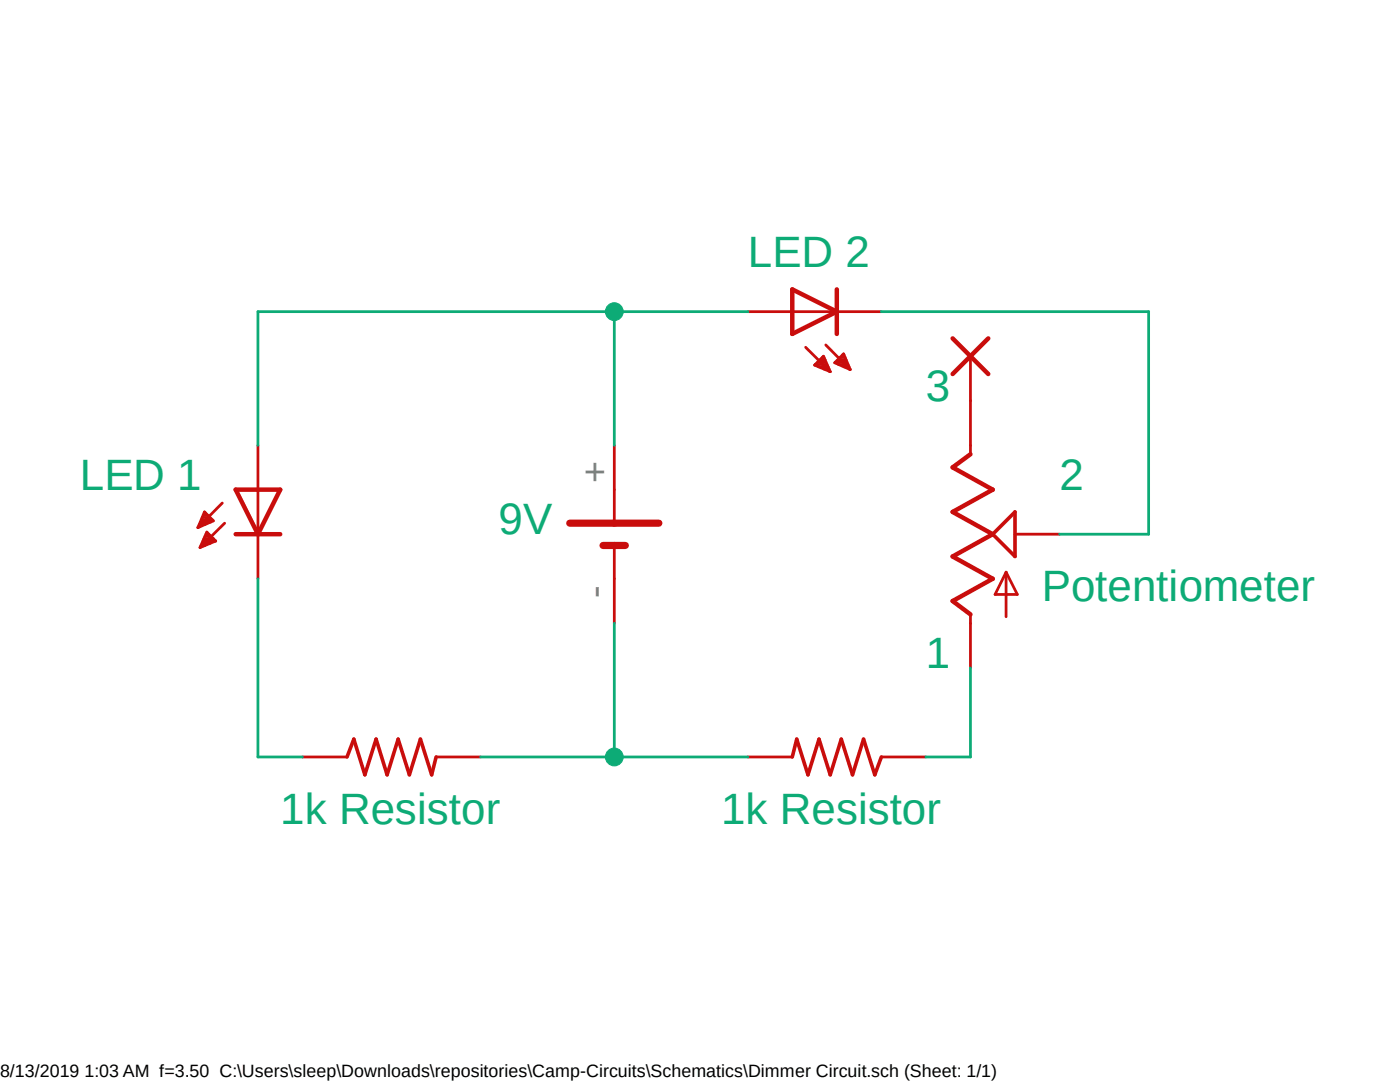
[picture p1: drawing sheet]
<?xml version="1.0" encoding="utf-8"?>
<!DOCTYPE eagle SYSTEM "eagle.dtd">
<eagle version="6.6.0">
<drawing>
<settings>
<setting alwaysvectorfont="no"/>
<setting verticaltext="up"/>
</settings>
<grid distance="0.1" unitdist="inch" unit="inch" style="lines" multiple="1" display="yes" altdistance="0.01" altunitdist="inch" altunit="inch"/>
<schematic xreflabel="%F%N/%S.%C%R" xrefpart="/%S.%C%R">
<libraries>
<library name="led">
<symbols>
<symbol name="LED">
<wire x1="1.27" y1="0" x2="0" y2="-2.54" width="0.254" layer="94"/>
<wire x1="0" y1="-2.54" x2="-1.27" y2="0" width="0.254" layer="94"/>
<wire x1="1.27" y1="-2.54" x2="0" y2="-2.54" width="0.254" layer="94"/>
<wire x1="0" y1="-2.54" x2="-1.27" y2="-2.54" width="0.254" layer="94"/>
<wire x1="1.27" y1="0" x2="0" y2="0" width="0.254" layer="94"/>
<wire x1="0" y1="0" x2="-1.27" y2="0" width="0.254" layer="94"/>
<wire x1="0" y1="0" x2="0" y2="-2.54" width="0.1524" layer="94"/>
<wire x1="-2.032" y1="-0.762" x2="-3.429" y2="-2.159" width="0.1524" layer="94"/>
<wire x1="-1.905" y1="-1.905" x2="-3.302" y2="-3.302" width="0.1524" layer="94"/>
<text x="3.556" y="-4.572" size="1.778" layer="95" rot="R90">&gt;NAME</text>
<text x="5.715" y="-4.572" size="1.778" layer="96" rot="R90">&gt;VALUE</text>
<pin name="C" x="0" y="-5.08" visible="off" length="short" direction="pas" rot="R90"/>
<pin name="A" x="0" y="2.54" visible="off" length="short" direction="pas" rot="R270"/>
<polygon width="0.1524" layer="94">
<vertex x="-3.429" y="-2.159"/>
<vertex x="-3.048" y="-1.27"/>
<vertex x="-2.54" y="-1.778"/>
</polygon>
<polygon width="0.1524" layer="94">
<vertex x="-3.302" y="-3.302"/>
<vertex x="-2.921" y="-2.413"/>
<vertex x="-2.413" y="-2.921"/>
</polygon>
</symbol>
</symbols>
<devicesets>
<deviceset name="*P4" prefix="LED">
<gates>
<gate name="G$1" symbol="LED" x="0" y="0"/>
</gates>
<devices>
<device name="-BOTTOM" package="P47F-BOTTOM">
<connects>
<connect gate="G$1" pin="A" pad="A"/>
<connect gate="G$1" pin="C" pad="C"/>
</connects>
<technologies>
<technology name="LA"/>
<technology name="LB"/>
<technology name="LR"/>
<technology name="LS"/>
<technology name="LT"/>
<technology name="LW"/>
<technology name="LY"/>
</technologies>
</device>
<device name="-TOP" package="P47F-TOP">
<connects>
<connect gate="G$1" pin="A" pad="A"/>
<connect gate="G$1" pin="C" pad="C"/>
</connects>
<technologies>
<technology name="LA"/>
<technology name="LB"/>
<technology name="LR"/>
<technology name="LS"/>
<technology name="LT"/>
<technology name="LW"/>
<technology name="LY"/>
</technologies>
</device>
</devices>
</deviceset>
</devicesets>
</library>
<library name="rcl">
<symbols>
<symbol name="R-US">
<wire x1="-2.54" y1="0" x2="-2.159" y2="1.016" width="0.2032" layer="94"/>
<wire x1="-2.159" y1="1.016" x2="-1.524" y2="-1.016" width="0.2032" layer="94"/>
<wire x1="-1.524" y1="-1.016" x2="-0.889" y2="1.016" width="0.2032" layer="94"/>
<wire x1="-0.889" y1="1.016" x2="-0.254" y2="-1.016" width="0.2032" layer="94"/>
<wire x1="-0.254" y1="-1.016" x2="0.381" y2="1.016" width="0.2032" layer="94"/>
<wire x1="0.381" y1="1.016" x2="1.016" y2="-1.016" width="0.2032" layer="94"/>
<wire x1="1.016" y1="-1.016" x2="1.651" y2="1.016" width="0.2032" layer="94"/>
<wire x1="1.651" y1="1.016" x2="2.286" y2="-1.016" width="0.2032" layer="94"/>
<wire x1="2.286" y1="-1.016" x2="2.54" y2="0" width="0.2032" layer="94"/>
<text x="-3.81" y="1.4986" size="1.778" layer="95">&gt;NAME</text>
<text x="-3.81" y="-3.302" size="1.778" layer="96">&gt;VALUE</text>
<pin name="2" x="5.08" y="0" visible="off" length="short" direction="pas" swaplevel="1" rot="R180"/>
<pin name="1" x="-5.08" y="0" visible="off" length="short" direction="pas" swaplevel="1"/>
</symbol>
</symbols>
<devicesets>
<deviceset name="R-US_" prefix="R" uservalue="yes">
<gates>
<gate name="G$1" symbol="R-US" x="0" y="0"/>
</gates>
<devices>
<device name="R0402" package="R0402">
<connects>
<connect gate="G$1" pin="1" pad="1"/>
<connect gate="G$1" pin="2" pad="2"/>
</connects>
<technologies>
<technology name=""/>
</technologies>
</device>
<device name="R0603" package="R0603">
<connects>
<connect gate="G$1" pin="1" pad="1"/>
<connect gate="G$1" pin="2" pad="2"/>
</connects>
<technologies>
<technology name=""/>
</technologies>
</device>
<device name="R0805" package="R0805">
<connects>
<connect gate="G$1" pin="1" pad="1"/>
<connect gate="G$1" pin="2" pad="2"/>
</connects>
<technologies>
<technology name=""/>
</technologies>
</device>
<device name="R0805W" package="R0805W">
<connects>
<connect gate="G$1" pin="1" pad="1"/>
<connect gate="G$1" pin="2" pad="2"/>
</connects>
<technologies>
<technology name=""/>
</technologies>
</device>
<device name="R1005" package="R1005">
<connects>
<connect gate="G$1" pin="1" pad="1"/>
<connect gate="G$1" pin="2" pad="2"/>
</connects>
<technologies>
<technology name=""/>
</technologies>
</device>
<device name="R1206" package="R1206">
<connects>
<connect gate="G$1" pin="1" pad="1"/>
<connect gate="G$1" pin="2" pad="2"/>
</connects>
<technologies>
<technology name=""/>
</technologies>
</device>
<device name="R1206W" package="R1206W">
<connects>
<connect gate="G$1" pin="1" pad="1"/>
<connect gate="G$1" pin="2" pad="2"/>
</connects>
<technologies>
<technology name=""/>
</technologies>
</device>
<device name="R1210" package="R1210">
<connects>
<connect gate="G$1" pin="1" pad="1"/>
<connect gate="G$1" pin="2" pad="2"/>
</connects>
<technologies>
<technology name=""/>
</technologies>
</device>
<device name="R1210W" package="R1210W">
<connects>
<connect gate="G$1" pin="1" pad="1"/>
<connect gate="G$1" pin="2" pad="2"/>
</connects>
<technologies>
<technology name=""/>
</technologies>
</device>
<device name="R2010" package="R2010">
<connects>
<connect gate="G$1" pin="1" pad="1"/>
<connect gate="G$1" pin="2" pad="2"/>
</connects>
<technologies>
<technology name=""/>
</technologies>
</device>
<device name="R2010W" package="R2010W">
<connects>
<connect gate="G$1" pin="1" pad="1"/>
<connect gate="G$1" pin="2" pad="2"/>
</connects>
<technologies>
<technology name=""/>
</technologies>
</device>
<device name="R2012" package="R2012">
<connects>
<connect gate="G$1" pin="1" pad="1"/>
<connect gate="G$1" pin="2" pad="2"/>
</connects>
<technologies>
<technology name=""/>
</technologies>
</device>
<device name="R2012W" package="R2012W">
<connects>
<connect gate="G$1" pin="1" pad="1"/>
<connect gate="G$1" pin="2" pad="2"/>
</connects>
<technologies>
<technology name=""/>
</technologies>
</device>
<device name="R2512" package="R2512">
<connects>
<connect gate="G$1" pin="1" pad="1"/>
<connect gate="G$1" pin="2" pad="2"/>
</connects>
<technologies>
<technology name=""/>
</technologies>
</device>
<device name="R2512W" package="R2512W">
<connects>
<connect gate="G$1" pin="1" pad="1"/>
<connect gate="G$1" pin="2" pad="2"/>
</connects>
<technologies>
<technology name=""/>
</technologies>
</device>
<device name="R3216" package="R3216">
<connects>
<connect gate="G$1" pin="1" pad="1"/>
<connect gate="G$1" pin="2" pad="2"/>
</connects>
<technologies>
<technology name=""/>
</technologies>
</device>
<device name="R3216W" package="R3216W">
<connects>
<connect gate="G$1" pin="1" pad="1"/>
<connect gate="G$1" pin="2" pad="2"/>
</connects>
<technologies>
<technology name=""/>
</technologies>
</device>
<device name="R3225" package="R3225">
<connects>
<connect gate="G$1" pin="1" pad="1"/>
<connect gate="G$1" pin="2" pad="2"/>
</connects>
<technologies>
<technology name=""/>
</technologies>
</device>
<device name="R3225W" package="R3225W">
<connects>
<connect gate="G$1" pin="1" pad="1"/>
<connect gate="G$1" pin="2" pad="2"/>
</connects>
<technologies>
<technology name=""/>
</technologies>
</device>
<device name="R5025" package="R5025">
<connects>
<connect gate="G$1" pin="1" pad="1"/>
<connect gate="G$1" pin="2" pad="2"/>
</connects>
<technologies>
<technology name=""/>
</technologies>
</device>
<device name="R5025W" package="R5025W">
<connects>
<connect gate="G$1" pin="1" pad="1"/>
<connect gate="G$1" pin="2" pad="2"/>
</connects>
<technologies>
<technology name=""/>
</technologies>
</device>
<device name="R6332" package="R6332">
<connects>
<connect gate="G$1" pin="1" pad="1"/>
<connect gate="G$1" pin="2" pad="2"/>
</connects>
<technologies>
<technology name=""/>
</technologies>
</device>
<device name="R6332W" package="R6332W">
<connects>
<connect gate="G$1" pin="1" pad="1"/>
<connect gate="G$1" pin="2" pad="2"/>
</connects>
<technologies>
<technology name=""/>
</technologies>
</device>
<device name="M0805" package="M0805">
<connects>
<connect gate="G$1" pin="1" pad="1"/>
<connect gate="G$1" pin="2" pad="2"/>
</connects>
<technologies>
<technology name=""/>
</technologies>
</device>
<device name="M1206" package="M1206">
<connects>
<connect gate="G$1" pin="1" pad="1"/>
<connect gate="G$1" pin="2" pad="2"/>
</connects>
<technologies>
<technology name=""/>
</technologies>
</device>
<device name="M1406" package="M1406">
<connects>
<connect gate="G$1" pin="1" pad="1"/>
<connect gate="G$1" pin="2" pad="2"/>
</connects>
<technologies>
<technology name=""/>
</technologies>
</device>
<device name="M2012" package="M2012">
<connects>
<connect gate="G$1" pin="1" pad="1"/>
<connect gate="G$1" pin="2" pad="2"/>
</connects>
<technologies>
<technology name=""/>
</technologies>
</device>
<device name="M2309" package="M2309">
<connects>
<connect gate="G$1" pin="1" pad="1"/>
<connect gate="G$1" pin="2" pad="2"/>
</connects>
<technologies>
<technology name=""/>
</technologies>
</device>
<device name="M3216" package="M3216">
<connects>
<connect gate="G$1" pin="1" pad="1"/>
<connect gate="G$1" pin="2" pad="2"/>
</connects>
<technologies>
<technology name=""/>
</technologies>
</device>
<device name="M3516" package="M3516">
<connects>
<connect gate="G$1" pin="1" pad="1"/>
<connect gate="G$1" pin="2" pad="2"/>
</connects>
<technologies>
<technology name=""/>
</technologies>
</device>
<device name="M5923" package="M5923">
<connects>
<connect gate="G$1" pin="1" pad="1"/>
<connect gate="G$1" pin="2" pad="2"/>
</connects>
<technologies>
<technology name=""/>
</technologies>
</device>
<device name="0204/5" package="0204/5">
<connects>
<connect gate="G$1" pin="1" pad="1"/>
<connect gate="G$1" pin="2" pad="2"/>
</connects>
<technologies>
<technology name=""/>
</technologies>
</device>
<device name="0204/7" package="0204/7">
<connects>
<connect gate="G$1" pin="1" pad="1"/>
<connect gate="G$1" pin="2" pad="2"/>
</connects>
<technologies>
<technology name=""/>
</technologies>
</device>
<device name="0207/10" package="0207/10">
<connects>
<connect gate="G$1" pin="1" pad="1"/>
<connect gate="G$1" pin="2" pad="2"/>
</connects>
<technologies>
<technology name=""/>
</technologies>
</device>
<device name="0207/12" package="0207/12">
<connects>
<connect gate="G$1" pin="1" pad="1"/>
<connect gate="G$1" pin="2" pad="2"/>
</connects>
<technologies>
<technology name=""/>
</technologies>
</device>
<device name="0207/15" package="0207/15">
<connects>
<connect gate="G$1" pin="1" pad="1"/>
<connect gate="G$1" pin="2" pad="2"/>
</connects>
<technologies>
<technology name=""/>
</technologies>
</device>
<device name="0207/2V" package="0207/2V">
<connects>
<connect gate="G$1" pin="1" pad="1"/>
<connect gate="G$1" pin="2" pad="2"/>
</connects>
<technologies>
<technology name=""/>
</technologies>
</device>
<device name="0207/5V" package="0207/5V">
<connects>
<connect gate="G$1" pin="1" pad="1"/>
<connect gate="G$1" pin="2" pad="2"/>
</connects>
<technologies>
<technology name=""/>
</technologies>
</device>
<device name="0207/7" package="0207/7">
<connects>
<connect gate="G$1" pin="1" pad="1"/>
<connect gate="G$1" pin="2" pad="2"/>
</connects>
<technologies>
<technology name=""/>
</technologies>
</device>
<device name="0309/10" package="0309/10">
<connects>
<connect gate="G$1" pin="1" pad="1"/>
<connect gate="G$1" pin="2" pad="2"/>
</connects>
<technologies>
<technology name=""/>
</technologies>
</device>
<device name="0309/12" package="0309/12">
<connects>
<connect gate="G$1" pin="1" pad="1"/>
<connect gate="G$1" pin="2" pad="2"/>
</connects>
<technologies>
<technology name=""/>
</technologies>
</device>
<device name="0411/12" package="0411/12">
<connects>
<connect gate="G$1" pin="1" pad="1"/>
<connect gate="G$1" pin="2" pad="2"/>
</connects>
<technologies>
<technology name=""/>
</technologies>
</device>
<device name="0411/15" package="0411/15">
<connects>
<connect gate="G$1" pin="1" pad="1"/>
<connect gate="G$1" pin="2" pad="2"/>
</connects>
<technologies>
<technology name=""/>
</technologies>
</device>
<device name="0411/3V" package="0411V">
<connects>
<connect gate="G$1" pin="1" pad="1"/>
<connect gate="G$1" pin="2" pad="2"/>
</connects>
<technologies>
<technology name=""/>
</technologies>
</device>
<device name="0414/15" package="0414/15">
<connects>
<connect gate="G$1" pin="1" pad="1"/>
<connect gate="G$1" pin="2" pad="2"/>
</connects>
<technologies>
<technology name=""/>
</technologies>
</device>
<device name="0414/5V" package="0414V">
<connects>
<connect gate="G$1" pin="1" pad="1"/>
<connect gate="G$1" pin="2" pad="2"/>
</connects>
<technologies>
<technology name=""/>
</technologies>
</device>
<device name="0617/17" package="0617/17">
<connects>
<connect gate="G$1" pin="1" pad="1"/>
<connect gate="G$1" pin="2" pad="2"/>
</connects>
<technologies>
<technology name=""/>
</technologies>
</device>
<device name="0617/22" package="0617/22">
<connects>
<connect gate="G$1" pin="1" pad="1"/>
<connect gate="G$1" pin="2" pad="2"/>
</connects>
<technologies>
<technology name=""/>
</technologies>
</device>
<device name="0617/5V" package="0617V">
<connects>
<connect gate="G$1" pin="1" pad="1"/>
<connect gate="G$1" pin="2" pad="2"/>
</connects>
<technologies>
<technology name=""/>
</technologies>
</device>
<device name="0922/22" package="0922/22">
<connects>
<connect gate="G$1" pin="1" pad="1"/>
<connect gate="G$1" pin="2" pad="2"/>
</connects>
<technologies>
<technology name=""/>
</technologies>
</device>
<device name="0613/5V" package="P0613V">
<connects>
<connect gate="G$1" pin="1" pad="1"/>
<connect gate="G$1" pin="2" pad="2"/>
</connects>
<technologies>
<technology name=""/>
</technologies>
</device>
<device name="0613/15" package="P0613/15">
<connects>
<connect gate="G$1" pin="1" pad="1"/>
<connect gate="G$1" pin="2" pad="2"/>
</connects>
<technologies>
<technology name=""/>
</technologies>
</device>
<device name="0817/22" package="P0817/22">
<connects>
<connect gate="G$1" pin="1" pad="1"/>
<connect gate="G$1" pin="2" pad="2"/>
</connects>
<technologies>
<technology name=""/>
</technologies>
</device>
<device name="0817/7V" package="P0817V">
<connects>
<connect gate="G$1" pin="1" pad="1"/>
<connect gate="G$1" pin="2" pad="2"/>
</connects>
<technologies>
<technology name=""/>
</technologies>
</device>
<device name="V234/12" package="V234/12">
<connects>
<connect gate="G$1" pin="1" pad="1"/>
<connect gate="G$1" pin="2" pad="2"/>
</connects>
<technologies>
<technology name=""/>
</technologies>
</device>
<device name="V235/17" package="V235/17">
<connects>
<connect gate="G$1" pin="1" pad="1"/>
<connect gate="G$1" pin="2" pad="2"/>
</connects>
<technologies>
<technology name=""/>
</technologies>
</device>
<device name="V526-0" package="V526-0">
<connects>
<connect gate="G$1" pin="1" pad="1"/>
<connect gate="G$1" pin="2" pad="2"/>
</connects>
<technologies>
<technology name=""/>
</technologies>
</device>
<device name="MELF0102AX" package="MINI_MELF-0102AX">
<connects>
<connect gate="G$1" pin="1" pad="1"/>
<connect gate="G$1" pin="2" pad="2"/>
</connects>
<technologies>
<technology name=""/>
</technologies>
</device>
<device name="0922V" package="0922V">
<connects>
<connect gate="G$1" pin="1" pad="1"/>
<connect gate="G$1" pin="2" pad="2"/>
</connects>
<technologies>
<technology name=""/>
</technologies>
</device>
<device name="MELF0102R" package="MINI_MELF-0102R">
<connects>
<connect gate="G$1" pin="1" pad="1"/>
<connect gate="G$1" pin="2" pad="2"/>
</connects>
<technologies>
<technology name=""/>
</technologies>
</device>
<device name="MELF0102W" package="MINI_MELF-0102W">
<connects>
<connect gate="G$1" pin="1" pad="1"/>
<connect gate="G$1" pin="2" pad="2"/>
</connects>
<technologies>
<technology name=""/>
</technologies>
</device>
<device name="MELF0204R" package="MINI_MELF-0204R">
<connects>
<connect gate="G$1" pin="1" pad="1"/>
<connect gate="G$1" pin="2" pad="2"/>
</connects>
<technologies>
<technology name=""/>
</technologies>
</device>
<device name="MELF0204W" package="MINI_MELF-0204W">
<connects>
<connect gate="G$1" pin="1" pad="1"/>
<connect gate="G$1" pin="2" pad="2"/>
</connects>
<technologies>
<technology name=""/>
</technologies>
</device>
<device name="MELF0207R" package="MINI_MELF-0207R">
<connects>
<connect gate="G$1" pin="1" pad="1"/>
<connect gate="G$1" pin="2" pad="2"/>
</connects>
<technologies>
<technology name=""/>
</technologies>
</device>
<device name="MELF0207W" package="MINI_MELF-0207W">
<connects>
<connect gate="G$1" pin="1" pad="1"/>
<connect gate="G$1" pin="2" pad="2"/>
</connects>
<technologies>
<technology name=""/>
</technologies>
</device>
<device name="RDH/15" package="RDH/15">
<connects>
<connect gate="G$1" pin="1" pad="1"/>
<connect gate="G$1" pin="2" pad="2"/>
</connects>
<technologies>
<technology name=""/>
</technologies>
</device>
<device name="0204/2V" package="0204V">
<connects>
<connect gate="G$1" pin="1" pad="1"/>
<connect gate="G$1" pin="2" pad="2"/>
</connects>
<technologies>
<technology name=""/>
</technologies>
</device>
<device name="0309/V" package="0309V">
<connects>
<connect gate="G$1" pin="1" pad="1"/>
<connect gate="G$1" pin="2" pad="2"/>
</connects>
<technologies>
<technology name=""/>
</technologies>
</device>
<device name="R0201" package="R0201">
<connects>
<connect gate="G$1" pin="1" pad="1"/>
<connect gate="G$1" pin="2" pad="2"/>
</connects>
<technologies>
<technology name=""/>
</technologies>
</device>
<device name="VMTA55" package="VMTA55">
<connects>
<connect gate="G$1" pin="1" pad="1"/>
<connect gate="G$1" pin="2" pad="2"/>
</connects>
<technologies>
<technology name=""/>
</technologies>
</device>
<device name="VMTB60" package="VMTB60">
<connects>
<connect gate="G$1" pin="1" pad="1"/>
<connect gate="G$1" pin="2" pad="2"/>
</connects>
<technologies>
<technology name=""/>
</technologies>
</device>
<device name="VTA52" package="VTA52">
<connects>
<connect gate="G$1" pin="1" pad="1"/>
<connect gate="G$1" pin="2" pad="2"/>
</connects>
<technologies>
<technology name=""/>
</technologies>
</device>
<device name="VTA53" package="VTA53">
<connects>
<connect gate="G$1" pin="1" pad="1"/>
<connect gate="G$1" pin="2" pad="2"/>
</connects>
<technologies>
<technology name=""/>
</technologies>
</device>
<device name="VTA54" package="VTA54">
<connects>
<connect gate="G$1" pin="1" pad="1"/>
<connect gate="G$1" pin="2" pad="2"/>
</connects>
<technologies>
<technology name=""/>
</technologies>
</device>
<device name="VTA55" package="VTA55">
<connects>
<connect gate="G$1" pin="1" pad="1"/>
<connect gate="G$1" pin="2" pad="2"/>
</connects>
<technologies>
<technology name=""/>
</technologies>
</device>
<device name="VTA56" package="VTA56">
<connects>
<connect gate="G$1" pin="1" pad="1"/>
<connect gate="G$1" pin="2" pad="2"/>
</connects>
<technologies>
<technology name=""/>
</technologies>
</device>
<device name="R4527" package="R4527">
<connects>
<connect gate="G$1" pin="1" pad="1"/>
<connect gate="G$1" pin="2" pad="2"/>
</connects>
<technologies>
<technology name=""/>
</technologies>
</device>
<device name="WSC0001" package="WSC0001">
<connects>
<connect gate="G$1" pin="1" pad="1"/>
<connect gate="G$1" pin="2" pad="2"/>
</connects>
<technologies>
<technology name=""/>
</technologies>
</device>
<device name="WSC0002" package="WSC0002">
<connects>
<connect gate="G$1" pin="1" pad="1"/>
<connect gate="G$1" pin="2" pad="2"/>
</connects>
<technologies>
<technology name=""/>
</technologies>
</device>
<device name="WSC01/2" package="WSC01/2">
<connects>
<connect gate="G$1" pin="1" pad="1"/>
<connect gate="G$1" pin="2" pad="2"/>
</connects>
<technologies>
<technology name=""/>
</technologies>
</device>
<device name="WSC2515" package="WSC2515">
<connects>
<connect gate="G$1" pin="1" pad="1"/>
<connect gate="G$1" pin="2" pad="2"/>
</connects>
<technologies>
<technology name=""/>
</technologies>
</device>
<device name="WSC4527" package="WSC4527">
<connects>
<connect gate="G$1" pin="1" pad="1"/>
<connect gate="G$1" pin="2" pad="2"/>
</connects>
<technologies>
<technology name=""/>
</technologies>
</device>
<device name="WSC6927" package="WSC6927">
<connects>
<connect gate="G$1" pin="1" pad="1"/>
<connect gate="G$1" pin="2" pad="2"/>
</connects>
<technologies>
<technology name=""/>
</technologies>
</device>
<device name="R1218" package="R1218">
<connects>
<connect gate="G$1" pin="1" pad="1"/>
<connect gate="G$1" pin="2" pad="2"/>
</connects>
<technologies>
<technology name=""/>
</technologies>
</device>
<device name="1812X7R" package="1812X7R">
<connects>
<connect gate="G$1" pin="1" pad="1"/>
<connect gate="G$1" pin="2" pad="2"/>
</connects>
<technologies>
<technology name=""/>
</technologies>
</device>
</devices>
</deviceset>
</devicesets>
</library>
<library name="pot">
<symbols>
<symbol name="POT_US-">
<wire x1="0" y1="-5.08" x2="0" y2="-4.572" width="0.1524" layer="94"/>
<wire x1="0" y1="-4.572" x2="-1.016" y2="-3.81" width="0.254" layer="94"/>
<wire x1="-1.016" y1="-3.81" x2="1.27" y2="-2.54" width="0.254" layer="94"/>
<wire x1="1.27" y1="-2.54" x2="-1.016" y2="-1.27" width="0.254" layer="94"/>
<wire x1="-1.016" y1="-1.27" x2="1.27" y2="0" width="0.254" layer="94"/>
<wire x1="1.27" y1="0" x2="-1.016" y2="1.27" width="0.254" layer="94"/>
<wire x1="-1.016" y1="1.27" x2="1.27" y2="2.54" width="0.254" layer="94"/>
<wire x1="1.27" y1="2.54" x2="-1.016" y2="3.81" width="0.254" layer="94"/>
<wire x1="-1.016" y1="3.81" x2="0" y2="4.572" width="0.254" layer="94"/>
<wire x1="0" y1="4.572" x2="0" y2="5.08" width="0.1524" layer="94"/>
<wire x1="1.27" y1="0" x2="2.54" y2="1.27" width="0.2032" layer="94"/>
<wire x1="2.54" y1="-1.27" x2="1.27" y2="0" width="0.2032" layer="94"/>
<wire x1="2.54" y1="1.27" x2="2.54" y2="-1.27" width="0.2032" layer="94"/>
<wire x1="2.032" y1="-4.699" x2="2.032" y2="-2.159" width="0.1524" layer="94"/>
<wire x1="2.032" y1="-2.159" x2="2.667" y2="-3.429" width="0.1524" layer="94"/>
<wire x1="2.667" y1="-3.429" x2="1.397" y2="-3.429" width="0.1524" layer="94"/>
<wire x1="1.397" y1="-3.429" x2="2.032" y2="-2.159" width="0.1524" layer="94"/>
<text x="-5.08" y="-2.54" size="1.778" layer="95" rot="R90">&gt;NAME</text>
<text x="-2.54" y="-2.54" size="1.778" layer="96" rot="R90">&gt;VALUE</text>
<pin name="A" x="0" y="-7.62" visible="off" length="short" direction="pas" rot="R90"/>
<pin name="E" x="0" y="7.62" visible="off" length="short" direction="pas" rot="R270"/>
<pin name="S" x="5.08" y="0" visible="off" length="short" direction="pas" rot="R180"/>
</symbol>
</symbols>
<devicesets>
<deviceset name="TRIM_US-" prefix="R" uservalue="yes">
<gates>
<gate name="G$1" symbol="POT_US-" x="2.54" y="0"/>
</gates>
<devices>
<device name="PT-10" package="PT-10">
<connects>
<connect gate="G$1" pin="A" pad="A"/>
<connect gate="G$1" pin="E" pad="E"/>
<connect gate="G$1" pin="S" pad="S"/>
</connects>
<technologies>
<technology name=""/>
</technologies>
</device>
<device name="PT-10S" package="PT-10S">
<connects>
<connect gate="G$1" pin="A" pad="A"/>
<connect gate="G$1" pin="E" pad="E"/>
<connect gate="G$1" pin="S" pad="S"/>
</connects>
<technologies>
<technology name=""/>
</technologies>
</device>
<device name="PT-SPIN" package="PT-SPIN">
<connects>
<connect gate="G$1" pin="A" pad="A"/>
<connect gate="G$1" pin="E" pad="E"/>
<connect gate="G$1" pin="S" pad="S"/>
</connects>
<technologies>
<technology name=""/>
</technologies>
</device>
<device name="B25P" package="B25P">
<connects>
<connect gate="G$1" pin="A" pad="A"/>
<connect gate="G$1" pin="E" pad="E"/>
<connect gate="G$1" pin="S" pad="S"/>
</connects>
<technologies>
<technology name=""/>
</technologies>
</device>
<device name="B25U" package="B25U">
<connects>
<connect gate="G$1" pin="A" pad="A"/>
<connect gate="G$1" pin="E" pad="E"/>
<connect gate="G$1" pin="S" pad="S"/>
</connects>
<technologies>
<technology name=""/>
</technologies>
</device>
<device name="B25V" package="B25V">
<connects>
<connect gate="G$1" pin="A" pad="A"/>
<connect gate="G$1" pin="E" pad="E"/>
<connect gate="G$1" pin="S" pad="S"/>
</connects>
<technologies>
<technology name=""/>
</technologies>
</device>
<device name="B25X" package="B25X">
<connects>
<connect gate="G$1" pin="A" pad="A"/>
<connect gate="G$1" pin="E" pad="E"/>
<connect gate="G$1" pin="S" pad="S"/>
</connects>
<technologies>
<technology name=""/>
</technologies>
</device>
<device name="B64W" package="B64W">
<connects>
<connect gate="G$1" pin="A" pad="A"/>
<connect gate="G$1" pin="E" pad="E"/>
<connect gate="G$1" pin="S" pad="S"/>
</connects>
<technologies>
<technology name=""/>
</technologies>
</device>
<device name="B64Y" package="B64Y">
<connects>
<connect gate="G$1" pin="A" pad="A"/>
<connect gate="G$1" pin="E" pad="E"/>
<connect gate="G$1" pin="S" pad="S"/>
</connects>
<technologies>
<technology name=""/>
</technologies>
</device>
<device name="B90P" package="SP19L">
<connects>
<connect gate="G$1" pin="A" pad="A"/>
<connect gate="G$1" pin="E" pad="E"/>
<connect gate="G$1" pin="S" pad="S"/>
</connects>
<technologies>
<technology name=""/>
</technologies>
</device>
<device name="CA6H" package="CA6H">
<connects>
<connect gate="G$1" pin="A" pad="A"/>
<connect gate="G$1" pin="E" pad="E"/>
<connect gate="G$1" pin="S" pad="S"/>
</connects>
<technologies>
<technology name=""/>
</technologies>
</device>
<device name="CA6V" package="CA6V">
<connects>
<connect gate="G$1" pin="A" pad="A"/>
<connect gate="G$1" pin="E" pad="E"/>
<connect gate="G$1" pin="S" pad="S"/>
</connects>
<technologies>
<technology name=""/>
</technologies>
</device>
<device name="CA9H" package="CA9H">
<connects>
<connect gate="G$1" pin="A" pad="A"/>
<connect gate="G$1" pin="E" pad="E"/>
<connect gate="G$1" pin="S" pad="S"/>
</connects>
<technologies>
<technology name=""/>
</technologies>
</device>
<device name="CA9V" package="CA9V">
<connects>
<connect gate="G$1" pin="A" pad="A"/>
<connect gate="G$1" pin="E" pad="E"/>
<connect gate="G$1" pin="S" pad="S"/>
</connects>
<technologies>
<technology name=""/>
</technologies>
</device>
<device name="CA14V" package="CA14V">
<connects>
<connect gate="G$1" pin="A" pad="A"/>
<connect gate="G$1" pin="E" pad="E"/>
<connect gate="G$1" pin="S" pad="S"/>
</connects>
<technologies>
<technology name=""/>
</technologies>
</device>
<device name="CA14H" package="CA14H">
<connects>
<connect gate="G$1" pin="A" pad="A"/>
<connect gate="G$1" pin="E" pad="E"/>
<connect gate="G$1" pin="S" pad="S"/>
</connects>
<technologies>
<technology name=""/>
</technologies>
</device>
<device name="CT6" package="CT6">
<connects>
<connect gate="G$1" pin="A" pad="A"/>
<connect gate="G$1" pin="E" pad="E"/>
<connect gate="G$1" pin="S" pad="S"/>
</connects>
<technologies>
<technology name=""/>
</technologies>
</device>
<device name="ECP10P" package="ECP10P">
<connects>
<connect gate="G$1" pin="A" pad="A"/>
<connect gate="G$1" pin="E" pad="E"/>
<connect gate="G$1" pin="S" pad="S"/>
</connects>
<technologies>
<technology name=""/>
</technologies>
</device>
<device name="ECP10S" package="ECP10S">
<connects>
<connect gate="G$1" pin="A" pad="A"/>
<connect gate="G$1" pin="E" pad="E"/>
<connect gate="G$1" pin="S" pad="S"/>
</connects>
<technologies>
<technology name=""/>
</technologies>
</device>
<device name="LI10" package="LI10">
<connects>
<connect gate="G$1" pin="A" pad="A"/>
<connect gate="G$1" pin="E" pad="E"/>
<connect gate="G$1" pin="S" pad="S"/>
</connects>
<technologies>
<technology name=""/>
</technologies>
</device>
<device name="LI15" package="LI15">
<connects>
<connect gate="G$1" pin="A" pad="A"/>
<connect gate="G$1" pin="E" pad="E"/>
<connect gate="G$1" pin="S" pad="S"/>
</connects>
<technologies>
<technology name=""/>
</technologies>
</device>
<device name="RJ6" package="RJ6">
<connects>
<connect gate="G$1" pin="A" pad="A"/>
<connect gate="G$1" pin="E" pad="E"/>
<connect gate="G$1" pin="S" pad="S"/>
</connects>
<technologies>
<technology name=""/>
</technologies>
</device>
<device name="RJ6S" package="RJ6S">
<connects>
<connect gate="G$1" pin="A" pad="A"/>
<connect gate="G$1" pin="E" pad="E"/>
<connect gate="G$1" pin="S" pad="S"/>
</connects>
<technologies>
<technology name=""/>
</technologies>
</device>
<device name="RJ9W" package="RJ9W">
<connects>
<connect gate="G$1" pin="A" pad="A"/>
<connect gate="G$1" pin="E" pad="E"/>
<connect gate="G$1" pin="S" pad="S"/>
</connects>
<technologies>
<technology name=""/>
</technologies>
</device>
<device name="RS3" package="RS3">
<connects>
<connect gate="G$1" pin="A" pad="A"/>
<connect gate="G$1" pin="E" pad="E"/>
<connect gate="G$1" pin="S" pad="S"/>
</connects>
<technologies>
<technology name=""/>
</technologies>
</device>
<device name="S43P" package="SP19L">
<connects>
<connect gate="G$1" pin="A" pad="A"/>
<connect gate="G$1" pin="E" pad="E"/>
<connect gate="G$1" pin="S" pad="S"/>
</connects>
<technologies>
<technology name=""/>
</technologies>
</device>
<device name="S63P" package="S63P">
<connects>
<connect gate="G$1" pin="A" pad="A"/>
<connect gate="G$1" pin="E" pad="E"/>
<connect gate="G$1" pin="S" pad="S"/>
</connects>
<technologies>
<technology name=""/>
</technologies>
</device>
<device name="S63S" package="S63S">
<connects>
<connect gate="G$1" pin="A" pad="A"/>
<connect gate="G$1" pin="E" pad="E"/>
<connect gate="G$1" pin="S" pad="S"/>
</connects>
<technologies>
<technology name=""/>
</technologies>
</device>
<device name="S63X" package="S63X">
<connects>
<connect gate="G$1" pin="A" pad="A"/>
<connect gate="G$1" pin="E" pad="E"/>
<connect gate="G$1" pin="S" pad="S"/>
</connects>
<technologies>
<technology name=""/>
</technologies>
</device>
<device name="S64W" package="S64W">
<connects>
<connect gate="G$1" pin="A" pad="A"/>
<connect gate="G$1" pin="E" pad="E"/>
<connect gate="G$1" pin="S" pad="S"/>
</connects>
<technologies>
<technology name=""/>
</technologies>
</device>
<device name="S64Y" package="S64Y">
<connects>
<connect gate="G$1" pin="A" pad="A"/>
<connect gate="G$1" pin="E" pad="E"/>
<connect gate="G$1" pin="S" pad="S"/>
</connects>
<technologies>
<technology name=""/>
</technologies>
</device>
<device name="S75H" package="S75H">
<connects>
<connect gate="G$1" pin="A" pad="A"/>
<connect gate="G$1" pin="E" pad="E"/>
<connect gate="G$1" pin="S" pad="S"/>
</connects>
<technologies>
<technology name=""/>
</technologies>
</device>
<device name="S75P" package="S75P">
<connects>
<connect gate="G$1" pin="A" pad="A"/>
<connect gate="G$1" pin="E" pad="E"/>
<connect gate="G$1" pin="S" pad="S"/>
</connects>
<technologies>
<technology name=""/>
</technologies>
</device>
<device name="SP19L" package="SP19L">
<connects>
<connect gate="G$1" pin="A" pad="A"/>
<connect gate="G$1" pin="E" pad="E"/>
<connect gate="G$1" pin="S" pad="S"/>
</connects>
<technologies>
<technology name=""/>
</technologies>
</device>
<device name="ST10" package="ST10">
<connects>
<connect gate="G$1" pin="A" pad="A"/>
<connect gate="G$1" pin="E" pad="E"/>
<connect gate="G$1" pin="S" pad="S"/>
</connects>
<technologies>
<technology name=""/>
</technologies>
</device>
<device name="ST15" package="ST15">
<connects>
<connect gate="G$1" pin="A" pad="A"/>
<connect gate="G$1" pin="E" pad="E"/>
<connect gate="G$1" pin="S" pad="S"/>
</connects>
<technologies>
<technology name=""/>
</technologies>
</device>
<device name="T189" package="SP19LKN">
<connects>
<connect gate="G$1" pin="A" pad="A"/>
<connect gate="G$1" pin="E" pad="E"/>
<connect gate="G$1" pin="S" pad="S"/>
</connects>
<technologies>
<technology name=""/>
</technologies>
</device>
<device name="PT10" package="PT-10">
<connects>
<connect gate="G$1" pin="A" pad="A"/>
<connect gate="G$1" pin="E" pad="E"/>
<connect gate="G$1" pin="S" pad="S"/>
</connects>
<technologies>
<technology name=""/>
</technologies>
</device>
<device name="PT10S" package="PT-10S">
<connects>
<connect gate="G$1" pin="A" pad="A"/>
<connect gate="G$1" pin="E" pad="E"/>
<connect gate="G$1" pin="S" pad="S"/>
</connects>
<technologies>
<technology name=""/>
</technologies>
</device>
<device name="PTSPIN" package="PT-SPIN">
<connects>
<connect gate="G$1" pin="A" pad="A"/>
<connect gate="G$1" pin="E" pad="E"/>
<connect gate="G$1" pin="S" pad="S"/>
</connects>
<technologies>
<technology name=""/>
</technologies>
</device>
<device name="CIP20C-4MM" package="CIP20C-4MM">
<connects>
<connect gate="G$1" pin="A" pad="A"/>
<connect gate="G$1" pin="E" pad="E"/>
<connect gate="G$1" pin="S" pad="S"/>
</connects>
<technologies>
<technology name=""/>
</technologies>
</device>
<device name="CIP20C-6MM" package="CIP20C-6MM">
<connects>
<connect gate="G$1" pin="A" pad="A"/>
<connect gate="G$1" pin="E" pad="E"/>
<connect gate="G$1" pin="S" pad="S"/>
</connects>
<technologies>
<technology name=""/>
</technologies>
</device>
<device name="SM-42/43A" package="SM-42/43A">
<connects>
<connect gate="G$1" pin="A" pad="1"/>
<connect gate="G$1" pin="E" pad="3"/>
<connect gate="G$1" pin="S" pad="2"/>
</connects>
<technologies>
<technology name=""/>
</technologies>
</device>
<device name="SM-42/43X" package="SM-42/43X">
<connects>
<connect gate="G$1" pin="A" pad="1"/>
<connect gate="G$1" pin="E" pad="3"/>
<connect gate="G$1" pin="S" pad="2"/>
</connects>
<technologies>
<technology name=""/>
</technologies>
</device>
<device name="SM-42/43W" package="SM-42/43W">
<connects>
<connect gate="G$1" pin="A" pad="1"/>
<connect gate="G$1" pin="E" pad="3"/>
<connect gate="G$1" pin="S" pad="2"/>
</connects>
<technologies>
<technology name=""/>
</technologies>
</device>
<device name="SM-42/43B" package="SM-42/43B">
<connects>
<connect gate="G$1" pin="A" pad="1"/>
<connect gate="G$1" pin="E" pad="3"/>
<connect gate="G$1" pin="S" pad="2"/>
</connects>
<technologies>
<technology name=""/>
</technologies>
</device>
<device name="3223G" package="3223G">
<connects>
<connect gate="G$1" pin="A" pad="1"/>
<connect gate="G$1" pin="E" pad="3"/>
<connect gate="G$1" pin="S" pad="2"/>
</connects>
<technologies>
<technology name=""/>
</technologies>
</device>
<device name="3223J" package="3223J">
<connects>
<connect gate="G$1" pin="A" pad="1"/>
<connect gate="G$1" pin="E" pad="3"/>
<connect gate="G$1" pin="S" pad="2"/>
</connects>
<technologies>
<technology name=""/>
</technologies>
</device>
<device name="3223W" package="3223W">
<connects>
<connect gate="G$1" pin="A" pad="1"/>
<connect gate="G$1" pin="E" pad="3"/>
<connect gate="G$1" pin="S" pad="2"/>
</connects>
<technologies>
<technology name=""/>
</technologies>
</device>
</devices>
</deviceset>
</devicesets>
</library>
<library name="battery">
<symbols>
<symbol name="1V2">
<wire x1="-0.635" y1="0.635" x2="-0.635" y2="0" width="0.4064" layer="94"/>
<wire x1="-2.54" y1="0" x2="-0.635" y2="0" width="0.1524" layer="94"/>
<wire x1="-0.635" y1="0" x2="-0.635" y2="-0.635" width="0.4064" layer="94"/>
<wire x1="0.635" y1="2.54" x2="0.635" y2="0" width="0.4064" layer="94"/>
<wire x1="0.635" y1="0" x2="2.54" y2="0" width="0.1524" layer="94"/>
<wire x1="0.635" y1="0" x2="0.635" y2="-2.54" width="0.4064" layer="94"/>
<text x="-1.27" y="3.175" size="1.778" layer="95">&gt;NAME</text>
<text x="-1.27" y="-5.08" size="1.778" layer="96">&gt;VALUE</text>
<pin name="+" x="5.08" y="0" visible="pad" length="short" direction="pas" rot="R180"/>
<pin name="-" x="-5.08" y="0" visible="pad" length="short" direction="pas"/>
</symbol>
</symbols>
<devicesets>
<deviceset name="SL-150-1/2AA/PR" prefix="G">
<gates>
<gate name="G$1" symbol="1V2" x="0" y="0"/>
</gates>
<devices>
<device name="" package="SL-150-1/2AA/PR">
<connects>
<connect gate="G$1" pin="+" pad="+"/>
<connect gate="G$1" pin="-" pad="-"/>
</connects>
<technologies>
<technology name=""/>
</technologies>
</device>
</devices>
</deviceset>
</devicesets>
</library>
<library name="wirepad">
<symbols>
<symbol name="PAD">
<wire x1="-1.016" y1="1.016" x2="1.016" y2="-1.016" width="0.254" layer="94"/>
<wire x1="-1.016" y1="-1.016" x2="1.016" y2="1.016" width="0.254" layer="94"/>
<text x="-1.143" y="1.8542" size="1.778" layer="95">&gt;NAME</text>
<text x="-1.143" y="-3.302" size="1.778" layer="96">&gt;VALUE</text>
<pin name="P" x="2.54" y="0" visible="off" length="short" direction="pas" rot="R180"/>
</symbol>
</symbols>
<devicesets>
<deviceset name="2,15/1,0" prefix="PAD" uservalue="yes">
<gates>
<gate name="1" symbol="PAD" x="0" y="0"/>
</gates>
<devices>
<device name="" package="2,15/1,0">
<connects>
<connect gate="1" pin="P" pad="1"/>
</connects>
<technologies>
<technology name=""/>
</technologies>
</device>
</devices>
</deviceset>
</devicesets>
</library>
</libraries>
<attributes>
</attributes>
<variantdefs>
</variantdefs>
<classes>
<class number="0" name="default" width="0" drill="0">
</class>
</classes>
<parts>
<part name="LED1" library="led" deviceset="*P4" device="-BOTTOM" technology="LA"/>
<part name="LED2" library="led" deviceset="*P4" device="-BOTTOM" technology="LA"/>
<part name="R1" library="rcl" deviceset="R-US_" device="0204/2V"/>
<part name="R2" library="rcl" deviceset="R-US_" device="0204/2V"/>
<part name="R3" library="pot" deviceset="TRIM_US-" device="ECP10S"/>
<part name="G1" library="battery" deviceset="SL-150-1/2AA/PR" device=""/>
<part name="PAD1" library="wirepad" deviceset="2,15/1,0" device=""/>
</parts>
<sheets>
<sheet>
<plain>
<text x="5.08" y="68.58" size="1.778" layer="91">9V</text>
<text x="-5.08" y="50.8" size="1.778" layer="91">1k Resistor</text>
<text x="20.32" y="50.8" size="1.778" layer="91">1k Resistor</text>
<text x="-17.78" y="73.66" size="1.778" layer="91">LED 1</text>
<text x="22.86" y="86.36" size="1.778" layer="91">LED 2</text>
<text x="38.1" y="63.5" size="1.778" layer="91">Potentiometer</text>
<text x="30.48" y="60.96" size="1.778" layer="91">1</text>
<text x="38.1" y="71.12" size="1.778" layer="91">2</text>
<text x="30.48" y="76.2" size="1.778" layer="91">3</text>
</plain>
<instances>
<instance part="LED1" gate="G$1" x="-7.62" y="71.12" smashed="yes"/>
<instance part="LED2" gate="G$1" x="22.86" y="81.28" smashed="yes" rot="R90"/>
<instance part="R1" gate="G$1" x="25.4" y="55.88" smashed="yes" rot="R180">
<attribute name="VALUE" x="29.21" y="59.182" size="1.778" layer="96" rot="R180"/>
</instance>
<instance part="R2" gate="G$1" x="0" y="55.88" smashed="yes">
<attribute name="VALUE" x="-3.81" y="52.578" size="1.778" layer="96"/>
</instance>
<instance part="R3" gate="G$1" x="33.02" y="68.58" smashed="yes">
<attribute name="VALUE" x="30.48" y="66.04" size="1.778" layer="96" rot="R90"/>
</instance>
<instance part="G1" gate="G$1" x="12.7" y="68.58" smashed="yes" rot="R90"/>
<instance part="PAD1" gate="1" x="33.02" y="78.74" smashed="yes" rot="R270">
<attribute name="VALUE" x="29.718" y="79.883" size="1.778" layer="96" rot="R270"/>
</instance>
</instances>
<busses>
</busses>
<nets>
<net name="N$1" class="0">
<segment>
<pinref part="R2" gate="G$1" pin="2"/>
<wire x1="5.08" y1="55.88" x2="12.7" y2="55.88" width="0.1524" layer="91"/>
<pinref part="R1" gate="G$1" pin="2"/>
<wire x1="12.7" y1="55.88" x2="20.32" y2="55.88" width="0.1524" layer="91"/>
<pinref part="G1" gate="G$1" pin="-"/>
<wire x1="12.7" y1="55.88" x2="12.7" y2="63.5" width="0.1524" layer="91"/>
<junction x="12.7" y="55.88"/>
</segment>
</net>
<net name="N$2" class="0">
<segment>
<pinref part="LED1" gate="G$1" pin="C"/>
<wire x1="-7.62" y1="66.04" x2="-7.62" y2="55.88" width="0.1524" layer="91"/>
<pinref part="R2" gate="G$1" pin="1"/>
<wire x1="-7.62" y1="55.88" x2="-5.08" y2="55.88" width="0.1524" layer="91"/>
</segment>
</net>
<net name="N$3" class="0">
<segment>
<pinref part="LED1" gate="G$1" pin="A"/>
<wire x1="-7.62" y1="73.66" x2="-7.62" y2="81.28" width="0.1524" layer="91"/>
<pinref part="LED2" gate="G$1" pin="A"/>
<wire x1="-7.62" y1="81.28" x2="12.7" y2="81.28" width="0.1524" layer="91"/>
<pinref part="G1" gate="G$1" pin="+"/>
<wire x1="12.7" y1="81.28" x2="20.32" y2="81.28" width="0.1524" layer="91"/>
<wire x1="12.7" y1="73.66" x2="12.7" y2="81.28" width="0.1524" layer="91"/>
<junction x="12.7" y="81.28"/>
</segment>
</net>
<net name="N$4" class="0">
<segment>
<pinref part="LED2" gate="G$1" pin="C"/>
<wire x1="27.94" y1="81.28" x2="43.18" y2="81.28" width="0.1524" layer="91"/>
<wire x1="43.18" y1="81.28" x2="43.18" y2="68.58" width="0.1524" layer="91"/>
<pinref part="R3" gate="G$1" pin="S"/>
<wire x1="43.18" y1="68.58" x2="38.1" y2="68.58" width="0.1524" layer="91"/>
</segment>
</net>
<net name="N$5" class="0">
<segment>
<pinref part="R1" gate="G$1" pin="1"/>
<wire x1="30.48" y1="55.88" x2="33.02" y2="55.88" width="0.1524" layer="91"/>
<pinref part="R3" gate="G$1" pin="A"/>
<wire x1="33.02" y1="55.88" x2="33.02" y2="60.96" width="0.1524" layer="91"/>
</segment>
</net>
<net name="N$6" class="0">
<segment>
<pinref part="R3" gate="G$1" pin="E"/>
<pinref part="PAD1" gate="1" pin="P"/>
</segment>
</net>
</nets>
</sheet>
</sheets>
</schematic>
</drawing>
</eagle>
